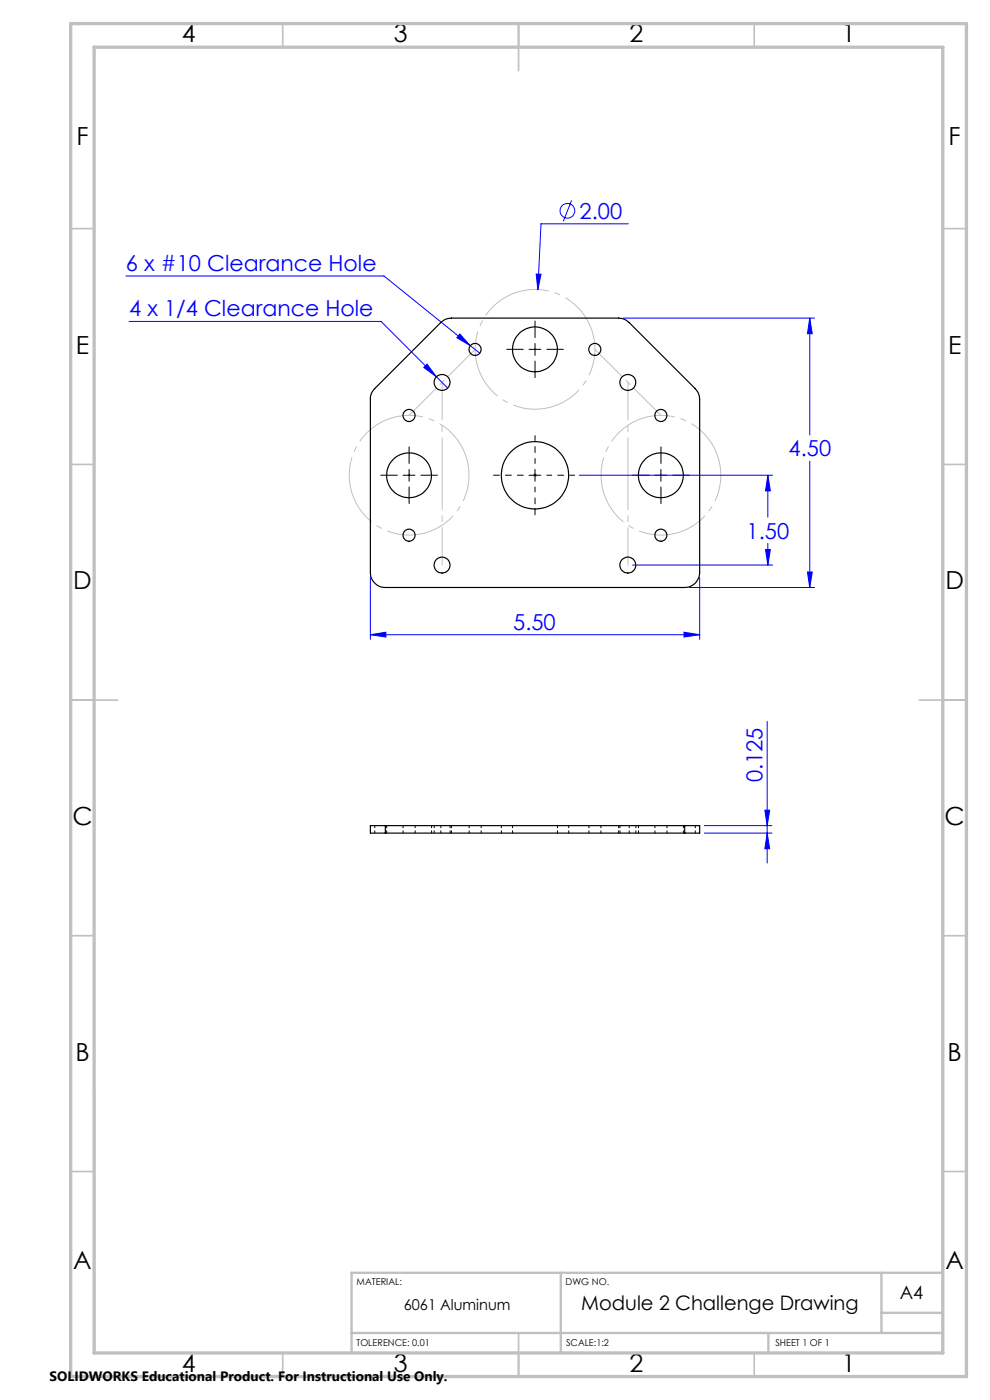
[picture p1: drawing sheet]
<svg xmlns="http://www.w3.org/2000/svg" width="210mm" height="297mm" viewBox="0 0 210 297" stroke-linecap="round" stroke-linejoin="round" font-family="sans-serif">
<g fill="none" stroke="#00f" stroke-width=".21">
<path d="M26.7 58.6h54.8l18.3 14.7M113.7 58.1l1.1 .1-.7 3.3zM121.2 42.5l-1.7 4.5M133.3 47.5h-18.5l-.7 14M27.4 68.2h53.4l14.2 14.1M89.9 78l.7-.7 2 2.6zM97.5 70.9l2.3 2.4-2.9-1.7zM99.8 73.3l2 1.6M132.2 67.5h40.6M171.8 67.5l.5 3.3h-1zM171.8 67.5v24.8M171.8 97.8v26.8"/>
<path d="M122.9 100.8h41M134.2 119.9h29.7M162.4 116.6h1l-.5 3.3zM162.9 100.8l.5 3.3h-1zM162.9 100.8v8.9M162.9 115.3v4.6M78.6 134.7l3.2-.6v1zM78.6 122.5v13.1M78.6 134.7h69.8M145.1 134.1l3.3 .6-3.3 .4zM146.2 124.6h26.6M148.4 122.5v13.1"/>
<path d="M171.3 121.4h1l-.5 3.2zM162.7 153v30.1M149.4 175.2h14.4M149.4 176.7h14.4M162.2 171.9h1.1l-.6 3.3zM162.7 176.7l.6 3.4h-1.1z"/>
<circle cx="120.4" cy="44.7" r="1.55"/>
</g>
<path d="M125.6 70.4a12.7 12.7 0 0 0-21.2-5.2 12.7 12.7 0 0 0 5.6 21.1 12.7 12.7 0 0 0 15.9-14.9l-.3-1M98.9 97.1a12.7 12.7 0 0 0-21.2-5.2 12.7 12.7 0 0 0 5.6 21.1 12.7 12.7 0 0 0 15.9-14.9l-.3-1M152.3 97.1a12.7 12.7 0 0 0-21.2-5.2 12.7 12.7 0 0 0 5.6 21.1 12.7 12.7 0 0 0 15.9-14.9l-.3-1" fill="none" stroke="#c0c0c0" stroke-width=".21" stroke-dasharray="15.2 1.3 1.3 1.3" stroke-dashoffset="5.8" stroke-linecap="butt"/>
<path d="M113 100.8h1M113.1 100.5l.7 .7M113.5 100.3v1M113.8 100.5l-.7 .7" fill="none" stroke="#c0c0c0" stroke-width=".21"/>
<path d="M113.5 98.3v-5.9M113.5 103.3v5.9M116 100.8h5.9" fill="none" stroke="#000" stroke-width=".21" stroke-dasharray="15.2 1.3 1.3 1.3" stroke-dashoffset="14.2"/>
<path d="M111 100.8h-6.3" fill="none" stroke="#000" stroke-width=".21" stroke-dasharray="15.2 1.3 1.3 1.3" stroke-dashoffset="14"/>
<path d="M111 74.1h-3.5M113.5 71.6v-3.5M113.5 76.6v3.5M116 74.1h3.5M86.8 98.3v-3.5M140.2 98.3v-3.5M84.3 100.8h-3.5M86.8 103.3v3.5M89.3 100.8h3.5M137.7 100.8h-3.5M140.2 103.3v3.5M142.7 100.8h3.5" fill="none" stroke="#000" stroke-width=".21" stroke-dasharray="15.2 1.3 1.3 1.3"/>
<path d="M112.2 74.1h2.5M113.5 72.9v2.5M86.8 99.6v2.5M113.5 99.6v2.5M140.2 99.6v2.5M85.5 100.8h2.5M112.2 100.8h2.5M138.9 100.8h2.5" fill="none" stroke="#000" stroke-width=".21"/>
<path d="M126.2 74.1l14 14M86.8 88.1l14-14" fill="none" stroke="#c0c0c0" stroke-width=".21" stroke-dasharray="15.2 1.3 1.3 1.3" stroke-dashoffset="7.2"/>
<path d="M93.8 81.1v38.8M133.2 81.1v38.8" fill="none" stroke="#c0c0c0" stroke-width=".21" stroke-dasharray="15.2 1.3 1.3 1.3" stroke-dashoffset="7.3"/>
<g fill="none" stroke="#c0c0c0" stroke-width=".35">
<path d="M60 5v5M110 5v10M160 5v5M15 48.5h5M200 48.5h5M15 98.5h5M200 98.5h5M15 148.5h10M195 148.5h10M15 198.5h5M200 198.5h5M15 248.5h5"/>
<path d="M200 248.5h5M60 287v5M110 282.8v9.2M160 287v5"/>
</g>
<path d="M20 231.8v55.2M119 270v17M187 270v12.8M187 278.5h13M200 270h-125.4v17M74.6 282.8h125.4M163 282.8v4.2" fill="none" stroke="#c0c0c0" stroke-width=".5"/>
<path d="M15 5h190v287h-190zM20 10h180v277h-180z" fill="none" stroke="#c0c0c0" stroke-width=".7"/>
<g fill="#00f">
<path d="M113.7 58.1l1.1 .1-.7 3.3z"/>
<path d="M97.5 70.9l-.6 .7 2.9 1.7zM89.9 78l2.7 1.9-2-2.6zM162.4 116.6h1l-.5 3.3zM162.9 100.8l.5 3.3h-1zM171.8 67.5l.5 3.3h-1zM171.3 121.4h1l-.5 3.2zM78.6 134.7l3.2-.6v1zM145.1 134.1l3.3 .6-3.3 .4z"/>
<path d="M162.2 171.9h1.1l-.6 3.3zM162.7 176.7l.6 3.4h-1.1z"/>
</g>
<g fill="none" stroke="#000" stroke-width=".25">
<path d="M79.5 82.4l14-14a3.1 3.1 0 0 1 2.2-.9h35.5a3.1 3.1 0 0 1 2.3 .9l14 14a3.1 3.1 0 0 1 .9 2.3v36.8a3.2 3.2 0 0 1-3.2 3.1h-63.5a3.2 3.2 0 0 1-3.1-3.1v-36.8a2.9 2.9 0 0 1 .9-2.3zM81.7 175.2h-3.1v1.5h3.1M81.7 175.2v1.5M81.7 176.7h63.5M81.7 175.2h63.5M145.2 175.2h3.2v1.5h-3.2M145.2 175.2v1.5"/>
<circle cx="100.8" cy="74.1" r="1.27"/>
<circle cx="113.5" cy="74.1" r="4.8"/>
<circle cx="126.2" cy="74.1" r="1.27"/>
<circle cx="86.8" cy="88.1" r="1.28"/>
<circle cx="93.8" cy="81.1" r="1.7"/>
<circle cx="133.2" cy="81.1" r="1.7"/>
<circle cx="140.2" cy="88.1" r="1.28"/>
<circle cx="86.8" cy="113.5" r="1.28"/>
<circle cx="86.8" cy="100.8" r="4.8"/>
<circle cx="93.8" cy="119.9" r="1.68"/>
<circle cx="113.5" cy="100.8" r="7.1"/>
<circle cx="133.2" cy="119.9" r="1.68"/>
<circle cx="140.2" cy="113.5" r="1.28"/>
<circle cx="140.2" cy="100.8" r="4.8"/>
</g>
<g fill="none" stroke="#000" stroke-width=".21" stroke-dasharray="1.3 .6" stroke-dashoffset=".8">
<path d="M79.5 176.7v-1.6M82 175.1v1.6M85.5 175.1v1.6M88.1 176.7v-1.6M91.5 176.7v-1.6M92.1 175.1v1.6M93.5 175.1v1.6M95.5 176.7v-1.6M95.8 176.7v-1.6M99.5 175.1v1.6M102.1 176.7v-1.6M106.3 175.1v1.6"/>
<path d="M108.7 175.1v1.6M118.3 176.7v-1.6M120.6 176.7v-1.6M124.9 175.1v1.6M127.5 176.7v-1.6M131.2 175.1v1.6M131.5 175.1v1.6M133.5 176.7v-1.6M134.9 176.7v-1.6M135.4 175.1v1.6M138.9 175.1v1.6M141.5 176.7v-1.6"/>
<path d="M145 176.7v-1.6M147.5 175.1v1.6"/>
</g>
<g font-size="5.3">
<text x="38.5" y="9">4</text>
<text x="83.5" y="9">3</text>
<text x="133.6" y="9">2</text>
<text x="178.6" y="9">1</text>
<text x="16.2" y="30.7">F</text>
<text x="201.2" y="30.7">F</text>
<text x="16.1" y="75">E</text>
<text x="201.1" y="75">E</text>
<text x="15.5" y="125">D</text>
<text x="200.5" y="125">D</text>
<text x="15.4" y="175">C</text>
<text x="200.4" y="175">C</text>
<text x="16" y="225">B</text>
<text x="201" y="225">B</text>
<text x="15.5" y="269.2">A</text>
<text x="200.5" y="269.2">A</text>
<text x="38.5" y="291">4</text>
<text x="83.5" y="291">3</text>
<text x="133.6" y="291">2</text>
<text x="178.6" y="291">1</text>
</g>
<g font-size="4.7" fill="#00f">
<text x="122.9" y="46.4">2.00</text>
<text x="26.7" y="57.5">6 x #10 Clearance Hole</text>
<text x="27.4" y="67.1">4 x 1/4 Clearance Hole</text>
<text x="167.3" y="96.8">4.50</text>
<text x="158.4" y="114.3">1.50</text>
<text x="108.9" y="133.6">5.50</text>
<text x="161.7" y="166" transform="rotate(-90 161.7 166)">0.125</text>
</g>
<text font-size="4.2" x="123.3" y="277.9">Module 2 Challenge Drawing</text>
<text font-size="3.9" x="190.9" y="275.5">A4</text>
<text font-size="3.2" x="85.7" y="277.9">6061 Aluminum</text>
<text font-size="2.9" x="10.5" y="292.9">SOLIDWORKS Educational Product. For Instructional Use Only.</text>
<g font-size="2">
<text x="75.6" y="272.5">MATERIAL:</text>
<text x="120" y="272.5">DWG NO.</text>
<text x="75.6" y="285.5">TOLERENCE: 0.01</text>
<text x="120.1" y="285.6">SCALE:1:2</text>
<text x="164.5" y="285.6">SHEET 1 OF 1</text>
</g>
</svg>
